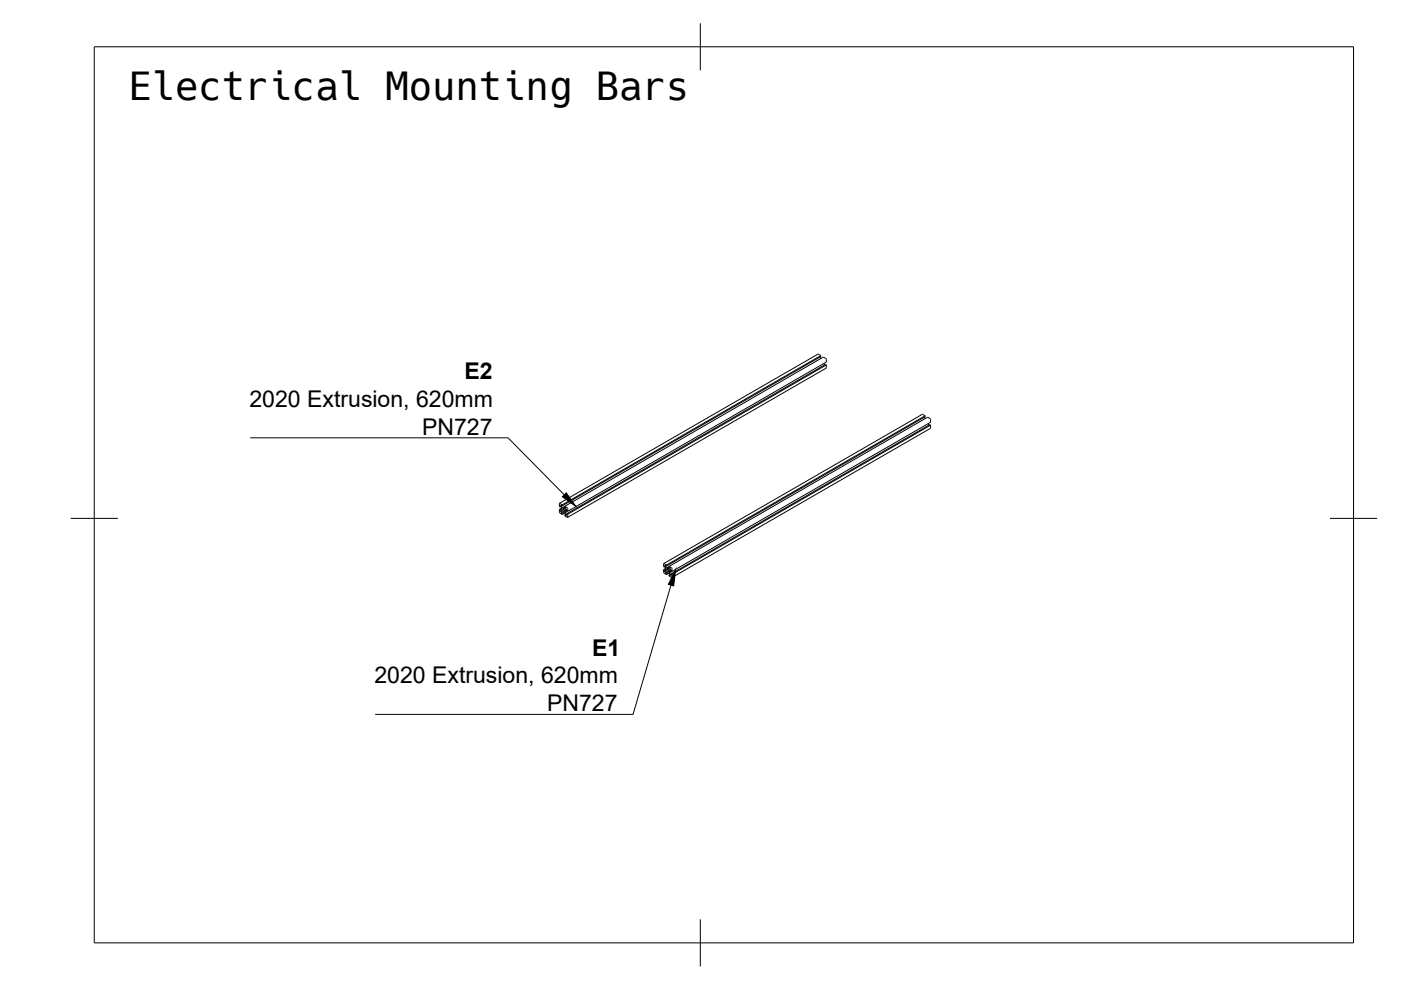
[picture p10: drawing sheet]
<svg xmlns="http://www.w3.org/2000/svg" width="297mm" height="210mm" viewBox="0 0 297 210" stroke-linecap="round" stroke-linejoin="round" font-family="sans-serif">
<!-- layer: Visible -->
<g fill="none" stroke="#000" stroke-width=".21">
<path d="M173.5 75.1l.5 .3M173.5 75.1l-54.9 31.6M173.9 75.7l.1 .3M174 75.4v.2l-54.8 31.6M174 75.4l-54.8 31.6M174.7 77.1l.1 .3M175.1 76l-.5-.3-54.9 31.7M175.1 76l.1 .8-54.8 31.6M175.2 78.1l-54.9 31.6M175.2 77.4v.6M175.2 77.4l-54.8 31.6M175.2 77.4l-.2-.1-54.8 31.6"/>
<path d="M195.6 87.8l-54.9 31.7M195.6 87.8l.6 .4M196 88.4l.2 .4M196.2 88.2v.2l-54.9 31.6M196.2 88.2l-54.9 31.6M196.8 89.8l.1 .3M197.3 90.1v.7l-54.8 31.7M197.3 90.1l-54.8 31.7M197.3 90.1l-.2-.1-54.8 31.7M118.6 106.8v.6l.2 .1M118.6 108v.6M118.6 108l.2 .1"/>
<path d="M118.6 108.6l.6 .5M118.7 106.7l.5 .3M118.7 106.7l-.1 .1M118.8 107.5v-.3l.3 .5M118.8 108.1v.3M119 107.2l.2 .4M119 107.2h.2M119 108.7l.2-.2 .5 .3M119 108.7l.2 .2M119 107.4l-.2 .1M119 107.1v.1M119.1 107.7v.2"/>
<path d="M119.1 107.9v.4l-.3 .1M119.1 108.2l-.3 .2M119.1 107.9l-.3 .2M119.1 107.7l-.5 .3M119.2 107v.2M119.2 108.9v.2M119.2 107.6l.2 .2M119.3 108.5l-.3 .2M119.4 108l.2 .1v.3l-.2-.1zM119.4 107.8h.1M119.5 107.8h.1M119.6 108.7l-.4 .2"/>
<path d="M119.7 107.4l.6 .3 .1 .7M119.7 107.4l.3 .4-.3 .1-.2-.1M119.7 108.8l.3 .5-.3-.1M119.7 109.2v.2l.6 .3M119.7 107.4l-.5 .2M119.7 108.8l-.5 .3M119.8 107.6l-.4 .2M119.8 108.4v.1M119.8 108.4v-.3l.3-.1 .1 .3 .2 .1M119.8 108.7l.3 .5M119.8 108.5v.2M119.8 108.4h.1"/>
<path d="M119.9 107.6l-.4 .2M119.9 109.1l-.2 .1M120.2 108.9l.2 .1M120.2 108.9l-.1 .3M120.2 109.1l-.1 .1M120.2 108.3l-.4 .2M120.2 108.2l-.4 .2M120.4 108.4l-.6 .3M120.4 109l-.1 .7M140.7 119.5v.7l.2 .1M140.8 119.5l.5 .3M140.8 119.5h-.1"/>
<path d="M141.1 119.9l.2 .5M141.1 119.9l.2 .1M141.1 119.9h.1M141.3 119.8v.2M140.7 120.8v.6M140.7 120.8l.2 .1M140.7 121.4l.1 .1M140.8 121.5l.5 .3M140.9 120.3v-.4l.4 .9-.1 .3-.3 .1M140.9 120.9v.3M141.1 121.5l.2-.3 .5 .3M141.1 121.5l.2 .1"/>
<path d="M141.1 120.2l-.2 .1M141.2 121l-.3 .2M141.2 120.7l-.3 .2M141.2 120.5l-.5 .3M141.3 120.4l.2 .1M141.3 121.6v.2M141.4 121.3l-.3 .2M141.5 120.7l.2 .2v.3l-.2-.2zM141.5 120.5l.1 .1M141.6 120.6h.1M141.7 121.4l-.4 .2M141.8 121.5l.3 .6-.2-.2"/>
<path d="M141.9 120.1l54.8-31.7 .6 .4v.7l-54.8 31.7M141.9 120.1l.2 .5-.3 .1-.2-.1M141.9 120.1l.5 .3M141.9 120.1l-.6 .3M141.9 121.5l-.6 .3M141.9 120.3l-.4 .2M141.9 121.2h.1M141.9 121.5l.3 .4M141.9 121.1v-.2l.3-.2 .3 .5M141.9 121.2v.3M141.9 121.1v.1M142 120.4l-.4 .2"/>
<path d="M142 121.8l-.1 .1M142.3 121.7l.2 .1M142.3 121.7l-.1 .2M142.3 121.9h-.1M142.3 121l-.4 .2M142.3 120.9l-.4 .3M142.3 120.9l-.4 .2M142.4 120.4l.1 .8M142.5 121.8v.6l-.6-.3v-.2M142.5 121.2l-.6 .3"/>
</g>
<!-- layer: Border -->
<path d="M20 9.9h267v190h-267zM148.5 4.9v10M15 109.9h10M282 109.9h10M148.5 194.9v10" fill="none" stroke="#000" stroke-width=".21"/>
<!-- layer: Annotations -->
<path d="M120.1 104.5l2 2.9-2.9-2.1zM143.3 120.7l-.5 3.5-1.1-.3z" fill="#000" stroke="#000" stroke-width=".21"/>
<path d="M53 92.8h54.7l11.9 12.1M142.3 124.1l-8.1 27.4h-54.7" fill="none" stroke="#000" stroke-width=".21"/>
<text font-size="8.2" x="27.2" y="21.2">Electrical Mounting Bars</text>
<g font-size="4.9">
<text x="98.5" y="80.4">E2</text>
<text x="52.9" y="86.3">2020 Extrusion, 620mm</text>
<text x="89.5" y="92.1">PN727</text>
<text x="125.5" y="139.1">E1</text>
<text x="79.4" y="144.9">2020 Extrusion, 620mm</text>
<text x="116" y="150.7">PN727</text>
</g>
</svg>
